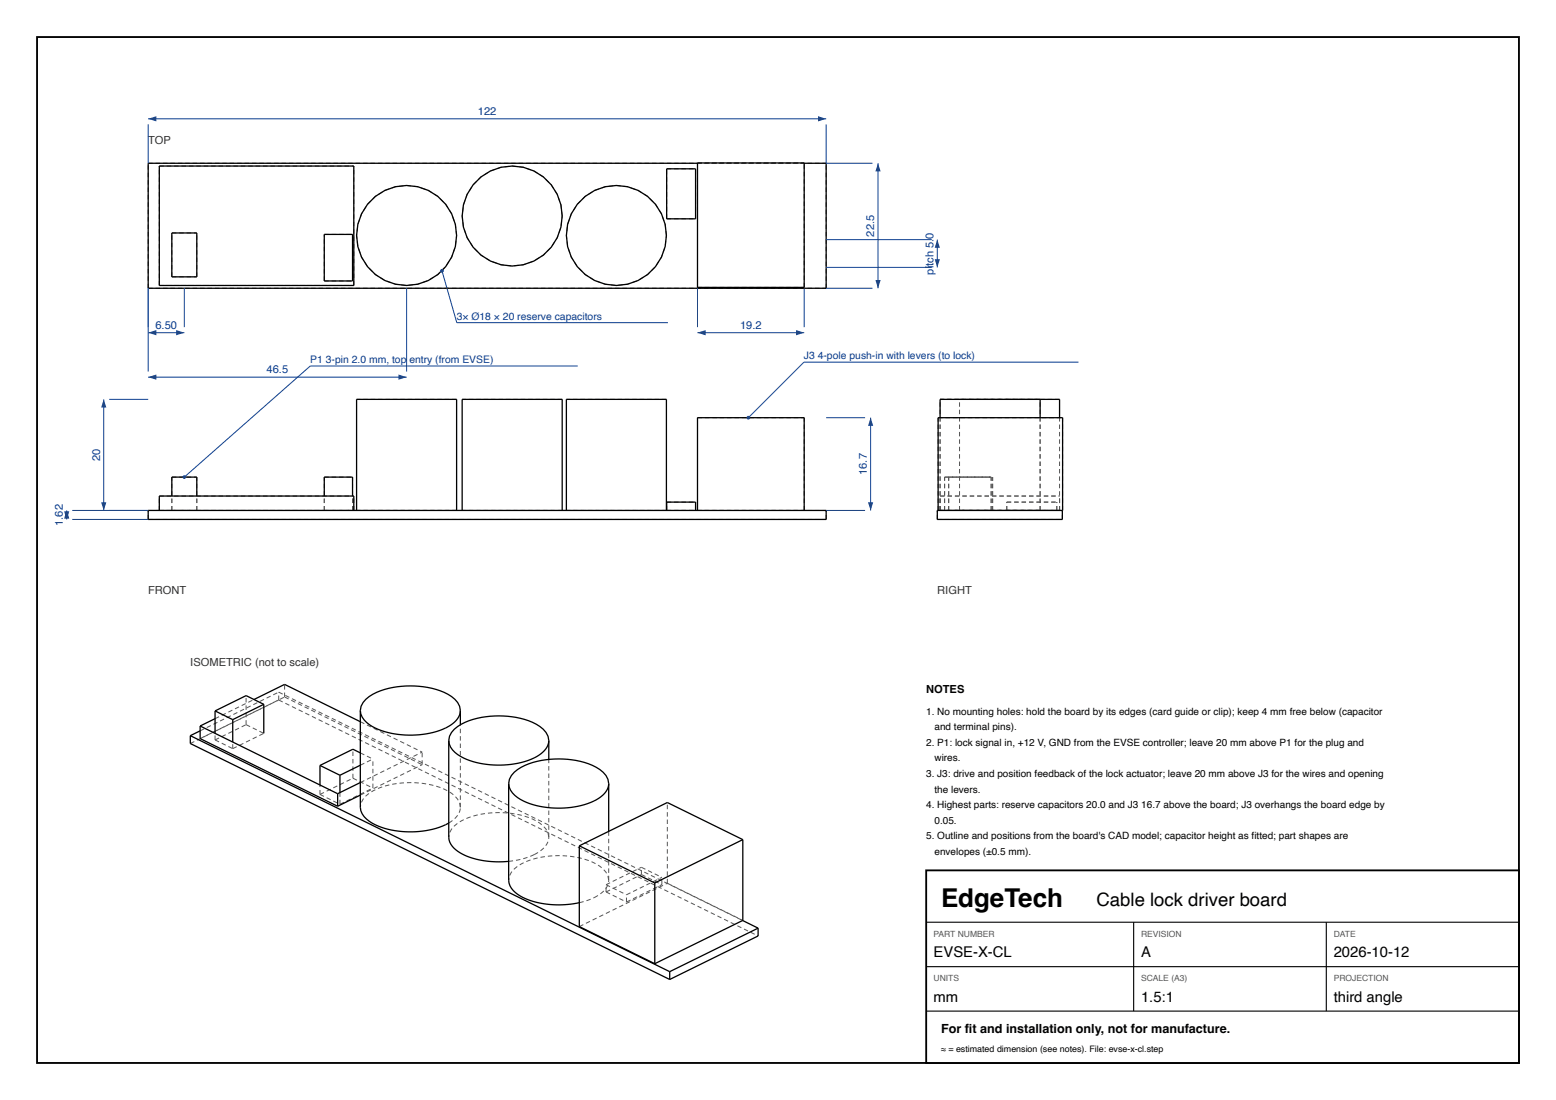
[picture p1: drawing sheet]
<svg xmlns="http://www.w3.org/2000/svg" width="420mm" height="297mm" viewBox="0 0 420 297" stroke-linecap="round" stroke-linejoin="round" font-family="sans-serif">
<path d="M10 10h400v277h-400z" fill="none" stroke="#000" stroke-width=".5"/>
<g fill="none" stroke="#555" stroke-width=".27" stroke-dasharray="1.2 .8" stroke-linecap="butt">
<path d="M40 44.1h183M43 44.8h52.5M151.7 58.3a13.5 13.5 0 0 0-19.3-12.1 13.5 13.5 0 0 0-2.6 22.7 13.5 13.5 0 0 0 21.6-7.6l.3-3M179.9 59.1v-13.5M179.9 59.1h7.8M179.9 45.6h7.8M187.7 59.1v-13.5M188.3 44.1h28.8M188.3 44h28.8M40 77.8v-33.7M40 77.8h183M43 77.1v-32.3"/>
<path d="M43 77.1h52.5M46.4 74.8v-11.9M46.4 74.8h6.7M46.4 62.9h6.7M53.1 74.8v-11.9M87.5 75.9v-12.6M87.5 75.9h7.7M87.5 63.3h7.7M95.2 75.9v-12.6M95.5 77.1v-32.3M123.3 63.6a13.5 13.5 0 0 0-19.4-12.2 13.5 13.5 0 0 0-2.6 22.7 13.5 13.5 0 0 0 21.6-7.5l.4-3M179.9 63.6a13.5 13.5 0 0 0-19.4-12.2 13.5 13.5 0 0 0-2.5 22.7 13.5 13.5 0 0 0 21.5-7.5l.4-3"/>
<path d="M188.3 77.6v-33.6M188.3 77.6h28.8M217.1 77.6v-33.6M223 77.8v-33.7M123.3 107.8h-27M151.7 107.8h-27M179.9 107.8h-27M188.3 112.8h28.8M253.2 112.8h33.6M253.8 107.8h13.4M259 107.8h13.5M267.2 107.8h13.6"/>
<path d="M272.5 107.8h8.3M280.8 107.8h-27M286 107.8h-27M40 137.8h183M43 137.8v-3.9M43 137.8h52.5M43 133.9h52.5M46.4 137.8v-3.9M46.4 137.8v-9M46.4 137.8h6.7M46.4 128.8h6.7M53.1 137.8v-3.9"/>
<path d="M53.1 137.8v-9M87.5 137.8v-3.9M87.5 137.8v-9M87.5 137.8h7.7M87.5 128.8h7.7M95.2 137.8v-3.9M95.2 137.8v-9M95.5 137.8v-3.9M96.3 137.8h27M123.3 137.8h-27M124.7 137.8h27M151.7 137.8h-27"/>
<path d="M152.9 137.8h27M179.9 137.8h-27M179.9 137.8v-2.2M179.9 137.8h7.8M179.9 135.6h7.8M187.7 137.8v-2.2M188.3 137.8v-25M188.3 137.8h28.8M217.1 137.8v-25M253 137.8h33.8M253.2 137.8v-25M253.2 137.8h33.6"/>
<path d="M253.8 137.8h13.4M253.8 137.8v-3.9M253.8 133.9h32.2M253.8 137.8h32.2M253.8 137.8v-30M253.8 137.8v-25M255 137.8v-9M255 128.8h12.5M255 137.8h12.5M256.1 137.8v-9M256.1 128.8h11.8M256.1 137.8h11.8"/>
<path d="M259 137.8h13.5M259 137.8v-30M267.2 137.8h13.6M267.5 137.8v-9M267.9 137.8v-9M271.8 137.8v-2.2M271.8 135.6h13.4M271.8 137.8h13.4M272.5 137.8h13.5M280.8 137.8h-27M280.8 137.8v-30M280.8 137.8v-25"/>
<path d="M285.2 137.8v-2.2M286 137.8h-27M286 137.8v-3.9M286 137.8v-25M286.8 137.8v-25M40 140.2v-2.4M40 140.2h183M223 140.2v-2.4M253 140.2v-2.4M253 140.2h33.8M286.8 140.2v-2.4M54 197.3l21.2-10.4"/>
<path d="M54 199.4l22.8-11.2M58 199.8v-1.8M58 199.8l8.4-4.1M58 199.8l4.8 2.3M58 194l10.6-5.1M66.4 195.7v-7.9M66.4 195.7l4.8 2.3M75.2 189v-2.1M75.2 189l129.4 63.7M75.2 186.9l125.2 61.6M76.8 188.2v-3.4M76.8 188.2l37.2 18.3"/>
<path d="M97.3 194.9l16.7 8.2M51.4 200.7l23.8-11.7M62.8 202.1v-1.7M62.8 202.1l8.4-4.1M86.4 214.5v-2.5M86.4 214.5l8.9-4.4M86.4 214.5l5.4 2.6M91.8 217.1v-3.1M91.8 217.1l8.9-4.3M95.3 210.1v-7.8M95.3 210.1l5.4 2.7M97.3 206.6l3.4-1.7"/>
<path d="M97.3 203.3l3.4 1.6M97.3 211.3l16.7-8.2M97.3 214.7l16.7-8.2M100.7 212.8v-7.9M114 206.5v-3.4M124.3 218a6.3 6.3 0 0 0-4.5-5 24.2 24.2 0 0 0-19.1 .6 5.9 5.9 0 0 0-3.4 4.4M124.3 218v-22.3M121.1 222.2l.4-.2a5.2 5.2 0 0 0 2.8-4M137.3 232.6l3.5-.6 3.4-1.3M144.2 230.7a6.1 6.1 0 0 0 3.9-4.6M148.1 226.1a6.4 6.4 0 0 0-4.4-5 24.3 24.3 0 0 0-19.2 .6 5.9 5.9 0 0 0-3.4 4.4M148.1 226.1v-21.1"/>
<path d="M163.6 238.9l9.5-4.7M163.6 238.9l5.5 2.7M164.3 237.7a6.4 6.4 0 0 0-4.4-4.9 24.2 24.2 0 0 0-19.2 .5 5.9 5.9 0 0 0-3.4 4.4M164.3 237.7v-13.2M173.1 236.1v-1.9M173.1 236.1l5.6 2.7M173.1 234.2l5.6 2.7M178.7 238.8v-1.9M180.1 238.5v-21.8M180.1 238.5l20.4 10M156.4 243.7l3.9-1.3M156.4 250.2l23.7-11.7"/>
<path d="M160.3 242.4l1.3-.7a5.2 5.2 0 0 0 2.7-4M163.6 240.8v-1.9M163.6 240.8l9.5-4.7M163.6 240.8l5.5 2.8M169.1 243.6v-2M169.1 241.6l9.6-4.7M169.1 243.6l9.6-4.8"/>
</g>
<g fill="none" stroke="#000" stroke-width=".35">
<path d="M43 44.8h52.5v32.3h-52.5zM179.9 45.6h7.8v13.5h-7.8zM188.3 44.1h-148.3v33.7h183v-33.7h-5.9M188.3 44h28.8v33.6h-28.8zM46.4 62.9h6.7v11.9h-6.7zM87.5 63.3h7.7v12.6h-7.7zM253.8 112.8v-5h32.2v5M280.8 107.8v5M40 137.8h183v2.4h-183zM43 137.8v-3.9h52.5v3.9M46.4 133.9v-5.1h6.7v5.1M87.5 133.9v-5.1h7.7v5.1"/>
<path d="M96.3 137.8v-30h27v30M124.7 137.8v-30h27v30M152.9 137.8v-30h27v30M179.9 137.8v-2.2h7.8v2.2M188.3 137.8v-25h28.8v25M253.2 137.8v-25h33.6v25h-33.8v2.4h33.8v-2.4M51.4 198.6v2.1l129.4 63.8M51.4 198.6l129.4 63.7M54 197.3l-2.6 1.3M54 196v3.4l37.1 18.3M54 196l37.1 18.3M58 191.9v6.1"/>
<path d="M58 191.9l4.8 2.4M58 194l-4 2M62.8 194.3v6.1M68.6 188.9l8.2-4.1 20.5 10.1M71.2 190.2l-4.8-2.4-8.4 4.1M71.2 190.2l-8.4 4.1M71.2 190.2v7.8M97.3 191.8a5.9 5.9 0 0 0 4 4.8 23.1 23.1 0 0 0 20.6-1 4.8 4.8 0 0 0 2.4-3.8M97.3 191.8a6.4 6.4 0 0 1 4.4-4.9 24.4 24.4 0 0 1 19.2 .5 5.9 5.9 0 0 1 3.4 4.4M97.3 191.8v26.2a6.7 6.7 0 0 0 4.8 5.1 23.2 23.2 0 0 0 18.6-.6l.4-.3M121.1 199.9a5.9 5.9 0 0 0 4 4.8 23.1 23.1 0 0 0 20.7-1 4.9 4.9 0 0 0 2.3-3.8M121.1 199.9a6.4 6.4 0 0 1 4.5-4.9 24.3 24.3 0 0 1 19.2 .5 5.9 5.9 0 0 1 3.3 4.4"/>
<path d="M121.1 199.9v26.2a6.6 6.6 0 0 0 4.9 5.1 24.8 24.8 0 0 0 11.3 1.4M124.3 191.8v3.9M148.1 199.9v5.1M86.4 206.7v5.3M86.4 206.7l5.4 2.6M91.1 214.3v3.4M91.8 209.3v4.7M97.3 203.3l-2-1-8.9 4.4M97.3 206.6l-5.5 2.7M97.3 211.3l-6.2 3M97.3 214.7l-6.2 3M137.3 211.6a6.7 6.7 0 0 0 4.9 5.1 23.2 23.2 0 0 0 19.7-1.4 4.9 4.9 0 0 0 2.4-3.7"/>
<path d="M137.3 211.6a6.4 6.4 0 0 1 4.4-5 24.2 24.2 0 0 1 19.2 .6 5.9 5.9 0 0 1 3.4 4.4M137.3 211.6v26.1a6.3 6.3 0 0 0 4.5 4.9 25 25 0 0 0 14.6 1.1M164.3 211.6v12.9M156.4 228.4v21.8l20.3 10M156.4 228.4l20.3 10M176.7 238.4v21.8M200.5 226.7l-20.4-10-23.7 11.7M200.5 226.7l-23.8 11.7M200.5 226.7v21.8l-23.8 11.7M200.4 248.5l4.2 2.1M204.6 250.6l-23.8 11.7M204.6 250.6v2.1l-23.8 11.8"/>
<path d="M180.8 262.3v2.2"/>
<circle cx="138.2" cy="58.3" r="13.5"/>
<circle cx="109.7" cy="63.6" r="13.5"/>
<circle cx="166.4" cy="63.6" r="13.5"/>
</g>
<path d="M40 33.6v10.5M40 32.1h183M223 33.6v10.5" fill="none" stroke="#0a3d8f" stroke-width=".27"/>
<g fill="#0a3d8f">
<path d="M220.8 31.4l2.2 .7-2.2 .7z"/>
<path d="M40 32.1l2.2-.7v1.4z"/>
</g>
<path d="M223 44.1h12.5M237 44.1v33.7M223 77.8h12.5" fill="none" stroke="#0a3d8f" stroke-width=".27"/>
<g fill="#0a3d8f">
<path d="M237 44.1l.7 2.2h-1.4z"/>
<path d="M236.3 75.6h1.4l-.7 2.2z"/>
</g>
<path d="M40 77.8v10.5M49.7 77.8v10.5M40 89.8h9.7" fill="none" stroke="#0a3d8f" stroke-width=".27"/>
<g fill="#0a3d8f">
<path d="M47.6 89.1l2.1 .7-2.1 .7z"/>
<path d="M40 89.8l2.2-.7v1.4z"/>
</g>
<path d="M40 77.8v22.5M109.7 77.8v22.5M40 101.8h69.7" fill="none" stroke="#0a3d8f" stroke-width=".27"/>
<g fill="#0a3d8f">
<path d="M107.6 101.1l2.1 .7-2.1 .7z"/>
<path d="M40 101.8l2.2-.7v1.4z"/>
</g>
<path d="M188.3 77.8v10.5M217.1 77.8v10.5M188.3 89.8h28.8" fill="none" stroke="#0a3d8f" stroke-width=".27"/>
<g fill="#0a3d8f">
<path d="M214.9 89.1l2.2 .7-2.2 .7z"/>
<path d="M188.3 89.8l2.2-.7v1.4z"/>
</g>
<path d="M223 72.2h28.5M223 64.7h28.5M253 64.7v7.5" fill="none" stroke="#0a3d8f" stroke-width=".27"/>
<g fill="#0a3d8f">
<path d="M253 64.7l.7 2.2h-1.4z"/>
<path d="M252.3 70h1.4l-.7 2.2z"/>
</g>
<path d="M28 107.8v30M29.5 107.8h10.5M29.5 137.8h10.5" fill="none" stroke="#0a3d8f" stroke-width=".27"/>
<g fill="#0a3d8f">
<path d="M28 107.8l.7 2.2h-1.4z"/>
<path d="M27.3 135.6h1.4l-.7 2.2z"/>
</g>
<path d="M223 112.8h10.5M235 112.8v25M223 137.8h10.5" fill="none" stroke="#0a3d8f" stroke-width=".27"/>
<g fill="#0a3d8f">
<path d="M235 112.8l.7 2.2h-1.4z"/>
<path d="M234.3 135.6h1.4l-.7 2.2z"/>
</g>
<path d="M18 137.8v2.4M19.5 137.8h20.5M19.5 140.2h20.5" fill="none" stroke="#0a3d8f" stroke-width=".27"/>
<g fill="#0a3d8f">
<path d="M18 137.8l.7 2.2h-1.4z"/>
<path d="M17.3 138.1h1.4l-.7 2.1z"/>
</g>
<path d="M49.7 128.8l34.1-30z" fill="#000" stroke="#0a3d8f" stroke-width=".27"/>
<circle cx="49.7" cy="128.8" r=".5" fill="#0a3d8f"/>
<path d="M83.8 98.8h72.1" fill="none" stroke="#0a3d8f" stroke-width=".27"/>
<path d="M119.3 73.1l4 14z" fill="#000" stroke="#0a3d8f" stroke-width=".27"/>
<circle cx="119.3" cy="73.1" r=".5" fill="#0a3d8f"/>
<path d="M123.3 87.1h57" fill="none" stroke="#0a3d8f" stroke-width=".27"/>
<path d="M217 97.8l-15 15z" fill="#000" stroke="#0a3d8f" stroke-width=".27"/>
<circle cx="202" cy="112.8" r=".5" fill="#0a3d8f"/>
<path d="M217 97.8h74.1" fill="none" stroke="#0a3d8f" stroke-width=".27"/>
<path d="M250 235h160v52h-160z" fill="#fff" stroke="#000" stroke-width=".5"/>
<path d="M250 249h160M306 249v24M358 249v24M250 261h160M250 273h160" fill="none" stroke="#000" stroke-width=".3"/>
<text font-size="7" x="254" y="245">EdgeTech</text>
<text font-size="5" x="296" y="244.5">Cable lock driver board</text>
<g font-size="4">
<text x="252" y="258.5">EVSE-X-CL</text>
<text x="308" y="258.5">A</text>
<text x="360" y="258.5">2026-10-12</text>
<text x="252" y="270.5">mm</text>
<text x="308" y="270.5">1.5:1</text>
<text x="360" y="270.5">third angle</text>
</g>
<text font-size="3.4" x="254" y="279">For fit and installation only, not for manufacture.</text>
<g font-size="3" fill="#0a3d8f">
<text x="129" y="31.1">122</text>
<text x="236" y="63.9" transform="rotate(-90 236 63.9)">22.5</text>
<text x="252" y="74.1" transform="rotate(-90 252 74.1)">pitch 5.0</text>
<text x="42" y="88.8">6.50</text>
<text x="199.7" y="88.8">19.2</text>
<text x="72" y="100.8">46.5</text>
<text x="27" y="124.5" transform="rotate(-90 27 124.5)">20</text>
<text x="234" y="128.2" transform="rotate(-90 234 128.2)">16.7</text>
<text x="17" y="142" transform="rotate(-90 17 142)">1.62</text>
</g>
<g font-size="3" fill="#333">
<text x="40" y="39">TOP</text>
<text x="40" y="160.3">FRONT</text>
<text x="253" y="160.3">RIGHT</text>
<text x="51.4" y="179.8">ISOMETRIC (not to scale)</text>
</g>
<text font-size="3" x="250" y="187">NOTES</text>
<g font-size="2.8" fill="#0a3d8f">
<text x="123.3" y="86.3">3× Ø18 × 20 reserve capacitors</text>
<text x="83.8" y="98">P1</text>
<text x="88" y="98">3-pin 2.0 mm, top</text>
<text x="110.5" y="98">entry (from EVSE)</text>
<text x="217" y="97">J3</text>
<text x="220.7" y="97">4-pole push-in with levers (to lock)</text>
</g>
<g font-size="2.7">
<text x="250" y="193">1. No mounting holes: hold the board by its edges (card guide or clip); keep 4 mm free below (capacitor</text>
<text x="252.3" y="197.2">and terminal pins).</text>
<text x="250" y="201.4">2. P1: lock signal in, +12 V, GND from the EVSE controller; leave 20 mm above P1 for the plug and</text>
<text x="250" y="209.8">3. J3: drive and position feedback of the lock actuator; leave 20 mm above J3 for the wires and opening</text>
<text x="252.3" y="205.6">wires.</text>
<text x="252.3" y="214">the levers.</text>
<text x="250" y="218.2">4. Highest parts: reserve capacitors 20.0 and J3</text>
<text x="308.1" y="218.2">16.7 above the board; J3 overhangs the board edge by</text>
<text x="250" y="226.6">5. Outline and positions from the board's CAD model; capacitor height as fitted; part shapes are</text>
<text x="252.3" y="222.4">0.05.</text>
<text x="252.3" y="230.8">envelopes (±0.5 mm).</text>
</g>
<text font-size="2.4" x="254" y="284">≈ = estimated dimension (see notes). File: evse-x-cl.step</text>
<g font-size="2.3" fill="#555">
<text x="252" y="253">PART NUMBER</text>
<text x="308" y="253">REVISION</text>
<text x="360" y="253">DATE</text>
<text x="252" y="265">UNITS</text>
<text x="308" y="265">SCALE (A3)</text>
<text x="360" y="265">PROJECTION</text>
</g>
</svg>
